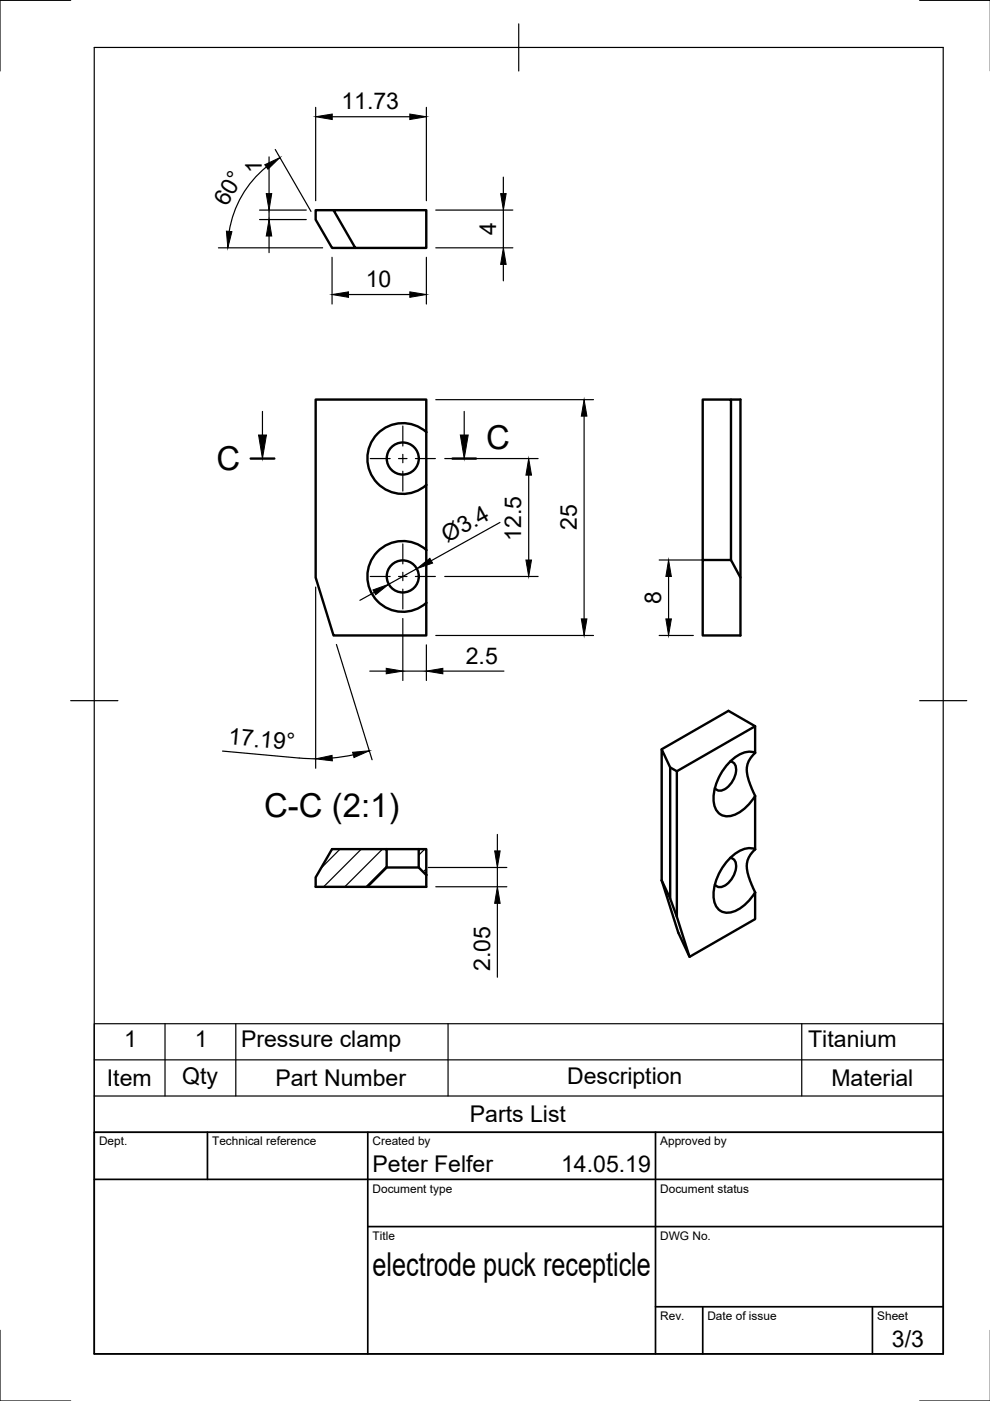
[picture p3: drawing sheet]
<svg xmlns="http://www.w3.org/2000/svg" width="210mm" height="297mm" viewBox="0 0 210 297" stroke-linecap="round" stroke-linejoin="round" font-family="sans-serif">
<!-- layer: Visible -->
<g fill="none" stroke="#000" stroke-width=".51">
<path d="M70.7 44.6l4.6 8h-4.9l-3.5-6v-2h23.5v8h-15.1M90.4 91.6v11.2M90.4 91.6v-6.9h-23.5v37.8l3.8 12.2h19.7v-6.9M90.4 91.6a7.5 7.5 0 0 0-10.4 .4 7.5 7.5 0 0 0 0 10.4 7.5 7.5 0 0 0 10.4 .4M155 84.7h2v50h-8v-16h6l2 3.8M90.4 116.6v11.2M90.4 102.8v13.8M90.4 116.6a7.5 7.5 0 0 0-10.4 .4 7.5 7.5 0 0 0 0 10.4 7.5 7.5 0 0 0 10.4 .4M149 118.7v-34h6v34M160.1 159.6v-5.6l-16.6 9.5v30.9l2.7 8.5 13.9-8v-5.7l-1.4-3.3-.4-2.2 .2-1.3 .2-.6 1.4-1.7M160.1 159.6l-1.4 1.8-.4 1.7 .4 2.4 1.4 3.3M160.1 154l-5.6-3.3-14.2 8.2"/>
<path d="M160.1 159.6a4.5 4.5 0 0 0-4.5 1.2 11.5 11.5 0 0 0-4.3 9.4 2.96 2.96 0 0 0 4.3 2.6 9.6 9.6 0 0 0 4.5-4.1M142.1 162.7l1.4 .8M154.8 161.4a1.63 1.63 0 0 1 1.2 2.2 4.7 4.7 0 0 1-3.4 4l-.7-.2-.3-.3M160.1 168.8v11.3M70.4 180h11.6v3.9l-4.1 4.1h-11v-2zM82 180h6.8M82 183.9h6.8M88.8 180h1.6v5.5l-1.6-1.6zM90.4 185.5v2.5h-12.5M140.3 186.7v-27.8l1.8 3.8v27.8M140.3 186.7l1.8 3.8 1.4 3.9M140.3 186.7l3.5 11 2.4 5.2"/>
<path d="M154.8 181.9a1.63 1.63 0 0 1 1.2 2.2 4.7 4.7 0 0 1-3.4 4l-.7-.2-.3-.4M160.1 180.1a4.5 4.5 0 0 0-4.5 1.1 11.5 11.5 0 0 0-4.3 9.4 2.96 2.96 0 0 0 4.3 2.7 9.6 9.6 0 0 0 4.5-4.1"/>
<circle cx="85.4" cy="97.2" r="3.4"/>
<circle cx="85.4" cy="122.2" r="3.4"/>
</g>
<!-- layer: Border -->
<path d="M15 .1h-15v15M20 10.1h180v276.9h-180zM110 5.1v10M195 .1h15M15 148.6h10M195 148.6h10M0 282.1v14.9h15M195 297h15" fill="none" stroke="#000" stroke-width=".25"/>
<!-- layer: TitleBlock -->
<path d="M20 240.1h180v46.9h-180zM20 250h180M44 240.1v9.9M78 240.1v46.9M139 240.1v46.9M78 260.1h122M139 277.1h61M149 277.1v9.9M185 277.1v9.9" fill="none" stroke="#000" stroke-width=".36"/>
<!-- layer: Parts Lists -->
<path d="M20 217.1h180v23h-180zM35 217.1v15.3M50 217.1v15.3M95 217.1v15.3M170 217.1v15.3M20 232.4h180M20 224.7h180" fill="none" stroke="#000" stroke-width=".25"/>
<!-- layer: FD_Dimensions -->
<g fill="none" stroke="#000" stroke-width=".25">
<path d="M56.5 35.4a22.1 22.1 0 0 0-7.9 13.6M57 33.3v7.7M58.4 31.7l7.5 13.1M66.9 22.8v19.8M70.4 24.8h16.5M90.4 22.8v19.8M106.7 37.6v3.4M46.3 52.5h22.1M55 46.6h9.9M55 44.5h9.9M57 44.5v2.1M57 50v3.6"/>
<path d="M70.4 54.6v9.9M90.4 54.6v9.9M92.4 52.5h16.3M92.4 44.5h16.3M106.7 44.5v8M106.7 56.1v3.4M73.9 62.4h13M92.4 84.7h33.4M94.3 97.2h19.8M123.8 88.2v43M106 110.8l-14.6 8.1M112.1 100.7v18"/>
<path d="M139.8 118.7h13.2M66.9 124.5v38.4M71.3 136.6l7.6 24.5M79.4 125.6l-3.1 1.7M85.4 131.1v13.2M88.4 120.6l-6 3.3M90.4 136.7v7.6M92.4 134.7h33.4M94.3 122.2h19.8M139.8 134.7h7.2M141.8 122.2v9M47.2 159.2l16.8 1.6 2.9 .1"/>
<path d="M78.4 142.3h3.5M85.4 142.3h5M93.9 142.3h12.9M74.9 160l-4.5 .7M105.5 176.9v3.5M90.8 183.9h16.7M92.4 188h15.1M105.5 183.9v4.1M105.5 191.5v15.7"/>
</g>
<g fill="#000" stroke="#000" stroke-width=".21">
<path d="M56.1 34.9l3.3-1.5-2.6 2.5zM66.9 24.8l3.5-.6v1.1zM86.9 24.2l3.5 .6-3.5 .5zM48 49l1.2 .1-.9 3.4zM57 46.6l.6 3.4h-1.1zM56.5 41h1.1l-.6 3.5zM106.2 41h1.1l-.6 3.5zM106.7 52.5l.6 3.6h-1.1zM70.4 62.4l3.5-.5v1.1zM86.9 61.9l3.5 .5-3.5 .6zM123.8 84.7l.6 3.5h-1.1zM88.4 120.6l2.7-2.2 .6 1z"/>
<path d="M111.5 118.7h1.2l-.6 3.5zM112.1 97.2l.6 3.5h-1.2zM79.1 125.1l3.3-1.2-2.7 2.2zM123.3 131.2h1.1l-.6 3.5zM141.8 118.7l.5 3.5h-1.1zM141.2 131.2h1.1l-.5 3.5zM74.8 159.5l3.5-.3-3.2 1.4zM81.9 141.7l3.5 .6-3.5 .6zM90.4 142.3l3.5-.6v1.2zM66.9 160.9l3.5-.7 .1 1.1zM104.9 180.4h1.1l-.5 3.5zM105.5 188l.5 3.5h-1.1z"/>
</g>
<!-- layer: Smart Centers -->
<path d="M78.5 97.2h4.2M84.5 97.2h1.8M85.4 90.3v4.3M85.4 96.3v1.8M85.4 99.9v4.2M88.1 97.2h4.2M85.4 115.3v4.3M78.5 122.2h4.2M84.5 122.2h1.8M85.4 121.3v1.8M85.4 124.9v4.2M88.1 122.2h4.2" fill="none" stroke="#000" stroke-width=".25"/>
<!-- layer: Hatching -->
<path d="M72.1 180l-4 4.1M76.6 180l-8 8M81.1 180l-8 8M82 183.6l-4.4 4.4M90.1 180l-1.3 1.3M90.4 184.2l-.7 .7" fill="none" stroke="#000" stroke-width=".25"/>
<!-- layer: Section Lines -->
<path d="M53.1 97.2h5.1M95.9 97.2h5" fill="none" stroke="#000" stroke-width=".51"/>
<path d="M55.6 87.2v5M98.4 87.2v5" fill="none" stroke="#000" stroke-width=".25"/>
<path d="M54.8 92.2h1.7l-.9 5zM97.6 92.2h1.7l-.9 5z" fill="#000" stroke="#000" stroke-width=".21"/>
<g font-size="7">
<text x="103.1" y="95.1">C</text>
<text x="45.9" y="99.7">C</text>
<text x="56" y="173.2">C-C (2:1)</text>
<text x="79" y="270.6">electrode puck recepticle</text>
</g>
<g font-size="4.9">
<text x="72.4" y="23.2">11.73</text>
<text x="55.5" y="36.6" transform="rotate(-90 55.5 36.6)">1</text>
<text x="48.1" y="43.9" transform="rotate(-60 48.1 43.9)">60°</text>
<text x="105.2" y="49.8" transform="rotate(-90 105.2 49.8)">4</text>
<text x="77.5" y="60.9">10</text>
<text x="122.3" y="112.4" transform="rotate(-90 122.3 112.4)">25</text>
<text x="94.8" y="115.1" transform="rotate(-29 94.8 115.1)">Ø3.4</text>
<text x="110.5" y="114.7" transform="rotate(-90 110.5 114.7)">12.5</text>
<text x="140.2" y="128.1" transform="rotate(-90 140.2 128.1)">8</text>
<text x="98.8" y="140.7">2.5</text>
<text x="48.3" y="157.8" transform="rotate(5 48.3 157.8)">17.19°</text>
<text x="103.9" y="205.8" transform="rotate(-90 103.9 205.8)">2.05</text>
<text x="26.3" y="222.1">1</text>
<text x="41.3" y="222.1">1</text>
<text x="51.1" y="222">Pressure clamp</text>
<text x="171.4" y="222">Titanium</text>
<text x="22.7" y="230.3">Item</text>
<text x="38.6" y="229.8">Qty</text>
<text x="58.4" y="230.3">Part Number</text>
<text x="120.2" y="229.8">Description</text>
<text x="176.3" y="230.3">Material</text>
<text x="99.6" y="237.9">Parts List</text>
<text x="79" y="248.5">Peter Felfer</text>
<text x="119" y="248.5">14.05.19</text>
<text x="189.1" y="285.7">3/3</text>
</g>
<g font-size="2.5">
<text x="21" y="242.9">Dept.</text>
<text x="45" y="242.9">Technical reference</text>
<text x="79" y="242.9">Created by</text>
<text x="140" y="242.9">Approved by</text>
<text x="79" y="252.8">Document type</text>
<text x="140" y="252.8">Document status</text>
<text x="79" y="262.9">Title</text>
<text x="140" y="262.9">DWG No.</text>
<text x="140" y="279.9">Rev.</text>
<text x="150" y="279.9">Date of issue</text>
<text x="186" y="279.9">Sheet</text>
</g>
</svg>
